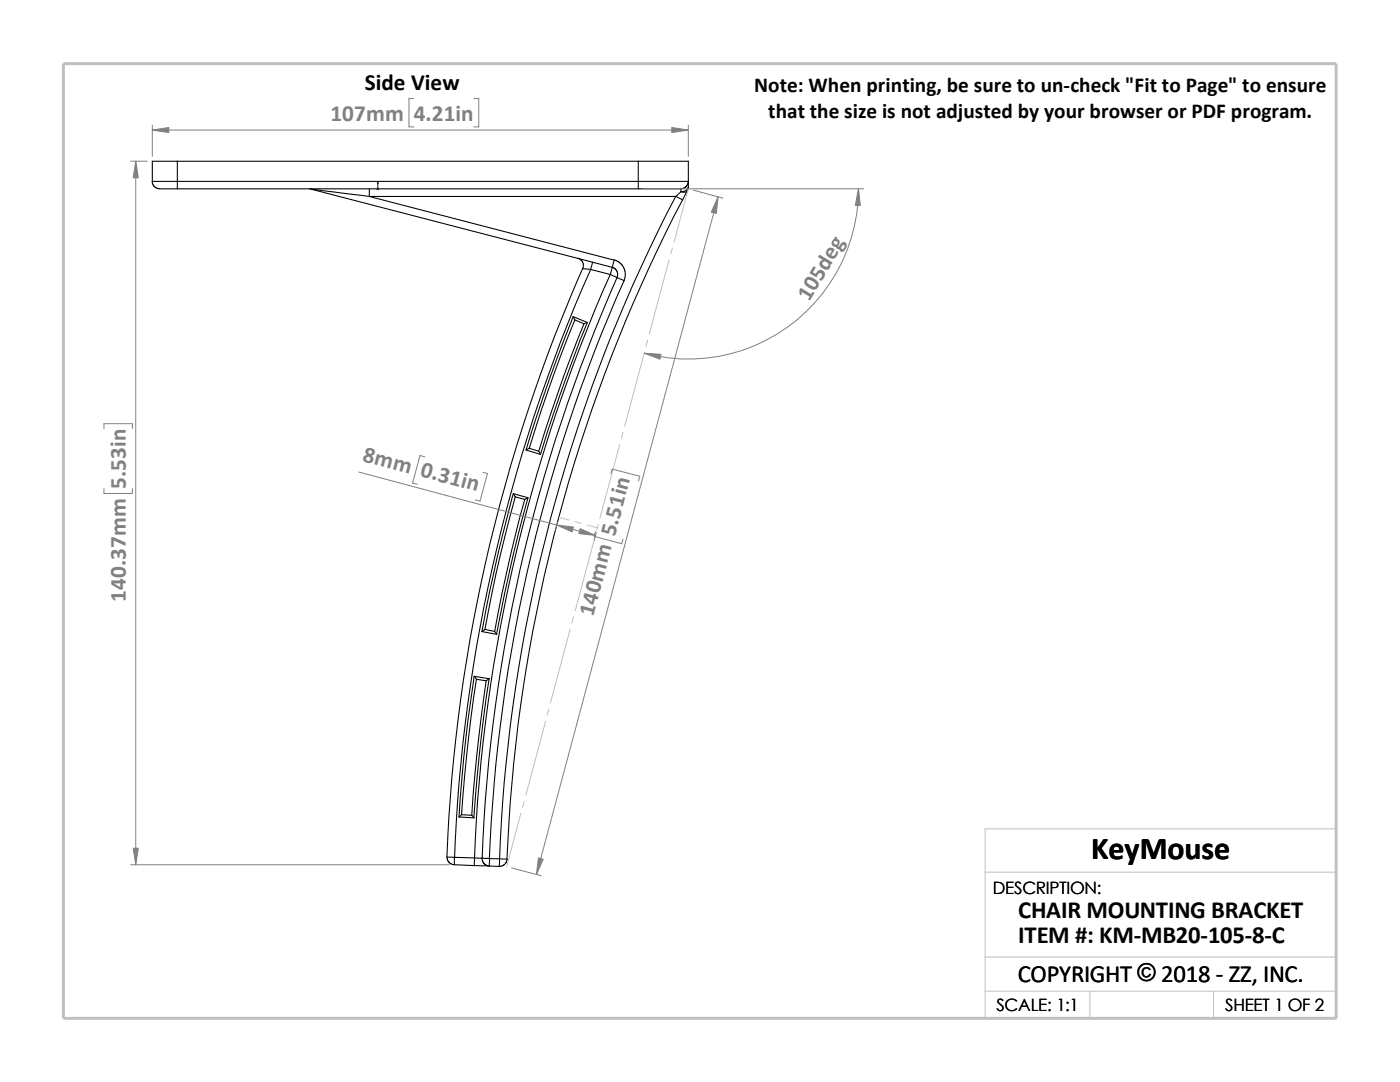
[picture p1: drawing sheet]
<svg xmlns="http://www.w3.org/2000/svg" width="279mm" height="216mm" viewBox="0 0 279 216" stroke-linecap="round" stroke-linejoin="round" font-family="sans-serif">
<g fill="none" stroke="#c0c0c0" stroke-width=".2">
<path d="M137.4 37.7l-2.9 10.6M133.5 51.9l-3.9 14.7M134.2 49.5l-.3 1.2M128.6 70.3l-3.9 14.7M129.2 67.9l-.3 1.2M123.7 88.7l-4 14.8M124.3 86.3l-.3 1.2M111.5 103.3l2 .5M114.8 104.1l1.2 .3M117.2 104.8l2.1 .5M118.7 107.1l-3.9 14.7M119.4 104.7l-.3 1.2"/>
<path d="M113.8 125.5l-3.9 14.8M114.5 123.1l-.4 1.2M104.6 159.9l-.3 1.2M108.9 143.9l-4 14.8M109.5 141.5l-.3 1.2M103.9 162.3l-2.8 10.6M196.6 174h70.1M196.6 191h70.1M196.6 197.8h70.1M217.5 197.8v5.4M242.2 197.8v5.4M26.8 203.2h239.9v-37.8h-70.1v37.8"/>
</g>
<path d="M12.7 12.7h254v190.5h-254z" fill="none" stroke="#c0c0c0" stroke-width=".59"/>
<g fill="none" stroke="#000" stroke-width=".21">
<path d="M30.4 36.2h5M30.4 36.2v.3l.3 .6 .8 .5 3.9 .1M35.4 36.2v1.5M35.4 32.2h-5v4M35.4 32.2v4M35.4 32.2h92M35.4 36.2h92M35.4 37.7h92M61.8 37.7l.3 .1M62.1 37.8l60.1 15.5M62.1 37.8l11.6 1.4M73.7 37.7v1.5"/>
<path d="M73.7 39.2l48.9 12.7-.4 1.4M73.7 39.2h61.2M127.4 37.7h8.5M127.4 32.2v4M127.4 36.2v1.5M127.4 36.2h10M127.4 32.2h10v4M134.8 39.2a312 312 0 0 0-35.1 132.2M134.9 39.2l1.3 .7M135.9 37.7v.6M135.9 38.3l-1 .9M136.2 39.9a310 310 0 0 0-35 131.5"/>
<path d="M137.2 38a1.05 1.05 0 0 1-1.3 .3M137.2 38l-1 1.9M137.4 36.2l-.4 .9-.4 .4-.7 .2M137.4 37.3a1.34 1.34 0 0 1-1.5 1M137.4 36.2v1.1M137.4 37.3l-.2 .7M115.3 51.5l.6 .3 .4 .6v1.2l1.6 .2M116.3 53.6a321.2 321.2 0 0 0-27.1 117.4M117.9 53.8l3.9 1M117.9 53.8a320.7 320.7 0 0 0-27.2 117.3M118.3 52.3l-.4 1.5M121.8 54.8l2.7 1.2"/>
<path d="M121.8 54.8a315.5 315.5 0 0 0-27.1 116.4M122.2 53.3l.4 .2 .5 .5 .2 .6-.1 .5a316.8 316.8 0 0 0-27 116.1M122.2 53.3l-.4 1.5M122.6 51.9l.9 .4 1 1.1 .3 1.2-.3 1.4M124.5 56a314.5 314.5 0 0 0-26.8 115.3M114.4 63.2a324.8 324.8 0 0 0-9.4 26.6M114.7 63.8l-.3-.6 2.8 1.1M114.7 63.8l1.8 .8M114.7 63.8l-4.2 11-2.6 7.4-2.3 7.3M116.5 64.6l-4.1 10.6-4.9 14.8M117.2 64.3a310.8 310.8 0 0 0-9.3 26.4M117.2 64.3l-.7 .3"/>
<path d="M102.4 98.5a302.2 302.2 0 0 0-6.2 27.5M102.4 98.5l.4 .6M102.4 98.5l3 .8M102.8 99.1l1.9 .6M102.8 99.1l-3.8 15.2-2.2 11.3M104.7 99.7l-2.8 11-1.7 7.6-1.5 7.7M105 89.8l2.9 .9M105.4 99.3l-.7 .4M105.4 99.3a330.8 330.8 0 0 0-6.3 27.2M105.6 89.5l-.6 .3M105.6 89.5l1.9 .5M107.5 90l.4 .7"/>
<path d="M94.6 134.9a310 310 0 0 0-3 28.1M95.1 135.6l-1.6 11.6-1.4 15.3M96.8 125.6l-.6 .4M96.8 125.6l1.9 .4M97 135.8l-1.9 15.2-1 11.7M97.6 135.4l-.5 .4-2-.2M97.6 135.4l-2.9-.4 .4 .6M97.6 135.4a326.7 326.7 0 0 0-3 27.8M98.7 126l.4 .6-2.9-.6M89.2 171l.3 1 .5 .4 .6 .2M89.2 171l1.5 .1M90.6 172.6l4.1 .1"/>
<path d="M90.7 171.1l4 .1M90.7 171.1l-.1 1.5M94.1 162.7l.5 .5-3-.2M94.1 162.7l-2-.1-.5 .4M94.7 172.7l3 .1M94.7 171.2v1.5M94.7 171.2h1.5M96.2 171.2l1.5 .1M96.2 171.2v.5l.3 .5 .5 .4 .6 .2M97.7 171.3v1.5M97.7 171.3l2 .1M99.7 171.4h1.5l-.2 .7-.4 .5-1 .3"/>
<path d="M99.7 171.4v1.5l-2-.1"/>
</g>
<path d="M75.4 36.3l.1 .4h-.2z" fill="#00f" stroke="#00f" stroke-width=".2"/>
<path d="M75.3 37.7h.3M75.3 37.5l.3 .3M75.4 37.7h.1M75.4 36.3v1.5M75.5 37.5l-.3 .3" fill="none" stroke="#00f" stroke-width=".2"/>
<g fill="none" stroke="#808080" stroke-width=".2">
<path d="M82.6 19.6h-1v5.7h1M94.6 19.6h.9v5.7h-.9M26.1 32.2h3.3M27.1 32.2v140.4M30.4 26h107M30.4 25v6.2M128.4 37.7h43.9M137.4 25v6.2M138.3 37.9l6 1.6M143.3 39.3l-36.2 135.2M171.3 37.7a33.9 33.9 0 0 1-42.7 32.8M20.7 85.5v-1h5.7v1"/>
<path d="M20.7 97.5v1h5.7v-1M71.6 94.2l47.3 12.6M84.8 91.1l-1-.2-1.5 5.5 1 .2M96.4 94.2l.9 .3-1.5 5.5-.9-.3M121.9 94.5l.3-.9 5.5 1.4-.3 1M111.3 104.2l-.4 1.5M118.8 106.1l-.2 .9 5.5 1.5 .2-.9M119 106.3l-.4 1.5M26.1 172.6h63.6M102.1 173.2l5.9 1.6"/>
</g>
<g fill="#808080" stroke="#808080" stroke-width=".2">
<path d="M143.3 39.3l-.3 3.3-1.1-.3z"/>
<path d="M107.4 171.2l1 .2-1.3 3.1z"/>
<path d="M115.8 105.5l3.1 1.3-3.4-.3z"/>
<path d="M111.1 104.8l3.3 .4-.2 .9z"/>
<path d="M128.6 70.5l3.3 .2-.2 1z"/>
<path d="M171.3 37.7l.4 3.3h-1z"/>
<path d="M30.4 26l3.3-.6v1.1z"/>
<path d="M134.1 25.4l3.3 .6-3.3 .5z"/>
<path d="M27.1 32.2l.5 3.3h-1z"/>
<path d="M26.6 169.2h1l-.5 3.4z"/>
</g>
<text font-size="6.4" x="217.8" y="171.4">KeyMouse</text>
<g font-size="4.9">
<text x="203.2" y="183.2">CHAIR MOUNTING BRACKET</text>
<text x="203.2" y="188.1">ITEM #: KM-MB20-105-8-C</text>
<text x="203.1" y="195.9">COPYRIGHT © 2018 - ZZ, INC.</text>
<text x="227" y="195.8">©</text>
</g>
<text font-size="4.6" x="72.8" y="18">Side View</text>
<g font-size="4.6" fill="#808080">
<text x="66" y="24.1">107mm</text>
<text x="82.6" y="24.1">4.21in</text>
<text x="161.5" y="60.3" transform="rotate(-59 161.5 60.3)">105deg</text>
<text x="72.2" y="91.9" transform="rotate(15 72.2 91.9)">8mm 0.31in</text>
<text x="25.1" y="97.5" transform="rotate(-90 25.1 97.5)">5.53in</text>
<text x="25.1" y="120.1" transform="rotate(-90 25.1 120.1)">140.37mm</text>
<text x="118.4" y="123.2" transform="rotate(-75 118.4 123.2)">140mm 5.51in</text>
</g>
<g font-size="4.2">
<text x="150.5" y="18.4">Note: When printing, be sure to un-check &quot;Fit to Page&quot; to ensure</text>
<text x="153.3" y="23.6">that the size is not adjusted by your browser or PDF program.</text>
</g>
<g font-size="3.4">
<text x="198.2" y="178.5">DESCRIPTION:</text>
<text x="198.8" y="201.7">SCALE: 1:1</text>
<text x="244.5" y="201.7">SHEET 1 OF 2</text>
</g>
</svg>
